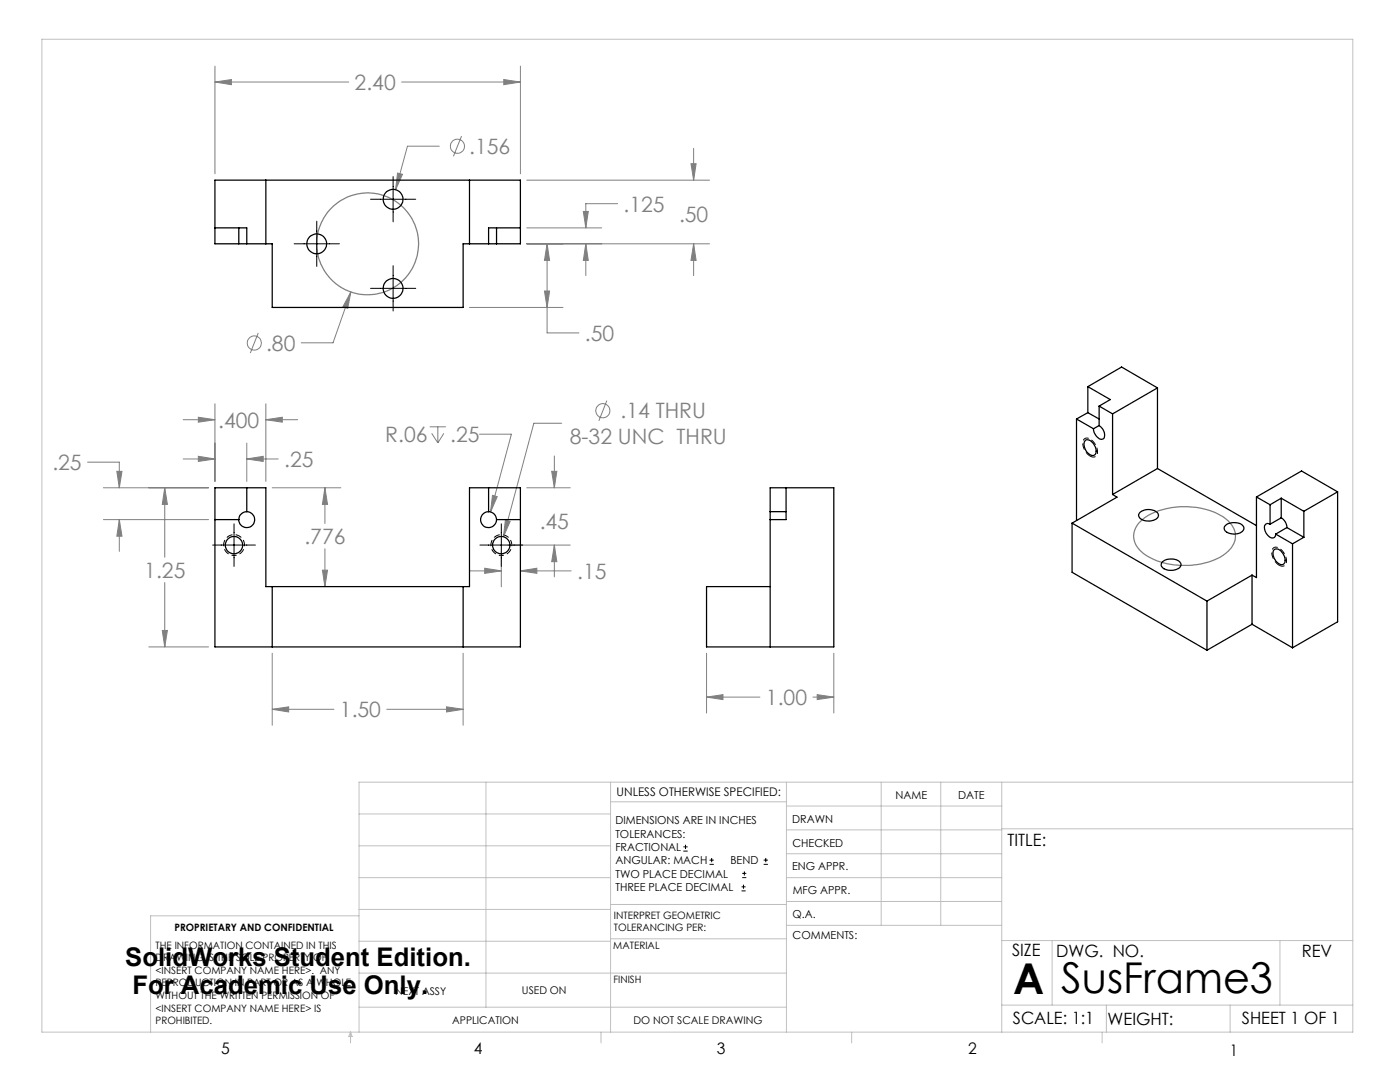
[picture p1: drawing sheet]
<svg xmlns="http://www.w3.org/2000/svg" width="279mm" height="216mm" viewBox="0 0 279 216" stroke-linecap="round" stroke-linejoin="round" font-family="sans-serif">
<g fill="none" stroke="#808080" stroke-width=".2">
<path d="M42.9 16.4l3.3-.5v1zM42.9 13.2v21.5M42.9 16.4h26.7M80.2 16.4h23.7M100.5 15.9l3.4 .5-3.4 .5zM103.9 13.2v21.5M79.3 34.5l1 .3-1.3 3.1zM87.7 29.2h-6.4l-2.3 8.7M92.1 27.2l-1.6 4M105.1 35.9h36.5M137.9 32.7h1l-.5 3.2zM138.4 29.6v6.3"/>
<path d="M70 58.2l-.6 3.3-1-.3zM70 58.2l-3.5 10.2h-6.4M105.1 48.6h36.5M105.1 45.5h15M108.7 58.1h1l-.5 3.2zM109.2 48.6l.5 3.4h-1zM109.2 48.6v17.8h6.3M116.4 42.2h1l-.5 3.3zM116.9 48.6l.5 3.4h-1zM116.9 48.6v6.4M123.3 40.6h-6.4v4.9M138.4 48.6l.5 3.4h-1z"/>
<path d="M138.4 48.6v6.4M51.5 66.4l-1.5 4M93.7 61.3h18.7M121.1 79.9l-1.6 4.1M17.5 92.2h6.3v5.1M20.6 97.3h21M23.3 94.1h1l-.5 3.2zM32.9 97.3l.5 3.3h-1zM32.9 97.3v13.9M36.5 83.7h6.4M36.5 91.6h6.4M39.6 83.3l3.3 .4-3.3 .5z"/>
<path d="M39.6 91.1l3.3 .5-3.3 .5zM42.9 80.6v15.5M49.2 91.6l3.3-.5v1zM49.2 88.4v7.7M49.2 91.6h6.3M53.1 83.7l3.2-.4v.9zM53.1 80.6v15.5M53.1 83.7h6.3M54.3 97.3h13.7M64.8 97.3l.6 3.3h-1.1zM64.8 97.3v7.2M85.8 85.2h3.2"/>
<path d="M86.1 86.5l1.3 1.9M87.4 85.2v3.2M88.6 86.5l-1.2 1.9M95.7 86.6h6.4l-4.2 15.6M98.3 98.8l.9 .3-1.3 3.1zM105.1 97.3h8.7M110.1 94.1h1l-.5 3.2zM110.6 91v6.3M112.1 84.5h-5.6l-6 22.6M20.6 103.7h21M23.8 103.7l.5 3.3h-1zM23.8 103.7v6.3"/>
<path d="M32.9 116.2v12.9M64.3 113.8h1.1l-.6 3.3zM64.8 109.5v7.6M93.7 113.9h6.3M96.7 113.4l3.3 .5-3.3 .5zM100 110v7.1M100.9 103.8l.9 .2-1.3 3.1zM101.3 108.8h12.5M103.9 113.9l3.2-.5v1zM103.9 113.9h10.1M110.6 108.8l.5 3.3h-1zM110.6 108.8v6.3"/>
<path d="M29.7 129.1h11.9M32.4 125.8h1l-.5 3.3zM54.3 130.4v14.3M92.4 130.4v14.3M141 139.1l3.3-.5v1zM141 130.4v11.9M141 139.1h10.7M162.2 139.1h4.2M163.1 138.6l3.3 .5-3.3 .5zM166.4 130.4v11.9M54.3 141.5l3.3-.5v1.1zM54.3 141.5h12.3"/>
<path d="M77.2 141.5h15.2M89.1 141l3.3 .5-3.3 .6z"/>
<circle cx="91.3" cy="29.2" r="1.41"/>
<circle cx="50.8" cy="68.4" r="1.41"/>
<circle cx="120.3" cy="82" r="1.4"/>
</g>
<g fill="none" stroke="#000" stroke-width=".2">
<path d="M73.9 39.8h9.1M78.5 35.2v9.1M58.7 48.6h9M63.2 44.1v9.1M73.9 57.5h9.1M78.5 53v9.1M42.4 108.8h8.6M46.7 104.5v8.5M95.8 108.8h8.5M100 104.5v8.5M136.4 169.8h.8M136.4 169h.8"/>
<path d="M136.8 168.6v.8M141.6 172.5h.9M141.6 171.6h.9M142 171.2v.8M148 177.8h.8M148 177h.8M148.1 175.1h.8M148.1 174.3h.8M148.4 176.5v.8M148.6 173.9v.8M152.4 172.5h.8M152.4 171.6h.8"/>
<path d="M152.8 171.2v.8"/>
</g>
<g fill="none" stroke="#808080" stroke-width=".25">
<path d="M227.3 104.3a12.8 12.8 0 0 1 10.1-3.2 11.1 11.1 0 0 1 8.3 3.6 3.9 3.9 0 0 1-1 5.7 14.9 14.9 0 0 1-11.7 2.1 9.4 9.4 0 0 1-6.3-3.8 3.8 3.8 0 0 1 .6-4.4z"/>
<circle cx="73.4" cy="48.7" r="10.2"/>
</g>
<path d="M46.7 110.8a2.08 2.08 0 0 1-1.8-3 2.08 2.08 0 0 1 3.5-.2 2.08 2.08 0 0 1-1.5 3.2h-.2M100.1 110.8a2.08 2.08 0 0 1-1.9-3 2.08 2.08 0 0 1 3.6-.2 2.08 2.08 0 0 1-1.5 3.2h-.2" fill="none" stroke="#000" stroke-width=".2" stroke-dasharray="1.3 .6" stroke-dashoffset=".8" stroke-linecap="butt"/>
<path d="M217.6 91a2.73 2.73 0 0 1-1.3-3.3 1.41 1.41 0 0 1 2.1 .7 2.04 2.04 0 0 1 .2 2.7l-.5 .1-.5-.2M255.3 112.8a2.73 2.73 0 0 1-1.2-3.4 1.41 1.41 0 0 1 2 .7 2.04 2.04 0 0 1 .2 2.8l-.5 .1-.5-.2" fill="none" stroke="#000" stroke-width=".2" stroke-dasharray="1.3 .6" stroke-dashoffset=".1" stroke-linecap="butt"/>
<g fill="none" stroke="#c0c0c0" stroke-width=".2">
<path d="M8.4 7.8h261.6v198.2h-261.6zM97 156.1v44.9M121.8 156.1v49.9M121.8 160h35.2M157 156.1v49.9M175.9 156.1v28.5M187.7 156.1v28.5M199.9 156.1v49.9M270 156.1h-198.4v49.9M71.6 175.1h50.2M71.6 168.8h50.2M71.6 162.4h50.2"/>
<path d="M157 170.4h42.9M157 165.6h42.9M157 160.8h42.9M157 175.1h42.9M157 179.9h42.9M199.9 165.4h70.1M71.6 194.2h85.4M71.6 187.8h50.2M71.6 181.5h50.2M71.6 182.7h-41.5v23.3M121.8 187.3h35.2M121.8 180.5h35.2"/>
<path d="M157 184.6h42.9M199.9 187.7h70.1M210 187.7v12.9M255.4 187.7v12.9M70 206v2.1M70 206l.3 .8h-.7zM71.6 201h85.4M119.9 206v2.1M170 206v2.1M199.9 200.6h70.1M220 206v2.1M220.8 200.6v5.4"/>
<path d="M245.5 200.6v5.4"/>
</g>
<path d="M100.5 15.9l3.4 .5-3.4 .5zM42.9 16.4l3.3-.5v1zM138.4 48.6l.5 3.4h-1zM137.9 32.7h1l-.5 3.2zM116.4 42.2h1l-.5 3.3zM116.9 48.6l.5 3.4h-1zM108.7 58.1h1l-.5 3.2zM109.2 48.6l.5 3.4h-1zM70 58.2l-1.6 3 1 .3zM79.3 34.5l-.3 3.4 1.3-3.1zM32.4 125.8h1l-.5 3.3zM32.9 97.3l.5 3.3h-1zM100.9 103.8l-.4 3.3 1.3-3.1zM64.8 97.3l.6 3.3h-1.1zM64.3 113.8h1.1l-.6 3.3zM23.3 94.1h1l-.5 3.2zM23.8 103.7l.5 3.3h-1zM96.7 113.4l3.3 .5-3.3 .5zM103.9 113.9l3.2-.5v1zM110.1 94.1h1l-.5 3.2zM110.6 108.8l.5 3.3h-1zM39.6 83.3l3.3 .4-3.3 .5zM53.1 83.7l3.2-.4v.9zM39.6 91.1l3.3 .5-3.3 .5zM49.2 91.6l3.3-.5v1zM98.3 98.8l-.4 3.4 1.3-3.1zM54.3 141.5l3.3-.5v1.1zM89.1 141l3.3 .5-3.3 .6zM141 139.1l3.3-.5v1zM163.1 138.6l3.3 .5-3.3 .5z" fill="#808080"/>
<g fill="none" stroke="#000" stroke-width=".25">
<path d="M53.1 35.9v12.7M93.7 35.9v12.7M42.9 45.5h6.3v3.1M47.7 48.6h1.5M47.7 48.6h-4.8v-12.7h61v12.7h-4.8M47.7 45.5v3.1M49.2 48.6h5.1v12.7h38.1v-12.7h5.1M97.5 48.6h1.6M99.1 45.5v3.1M103.9 45.5h-6.4v3.1M217.1 77.2l4.5 2.5-2.2 1.3M217.1 77.2l6.7-4 7.2 4.2"/>
<path d="M217.1 77.2v5.1M231 77.4l-9 5.2M231 77.4v16.1M42.9 97.3h10.2v19.8h40.6v-19.8h10.2v31.8h-61zM49.2 97.3v4.8M97.5 97.3v4.8M156.9 97.3v6.4h-3.2M214.8 83.6v20.3M214.8 83.6l3.4 1.9M216.6 87.9a1.48 1.48 0 0 1 1.9 1.1 1.39 1.39 0 0 1-.2 1.8 2.11 2.11 0 0 1-1.9-2.4zM217.1 82.3l2.3 1.3M217.1 82.3l-2.3 1.3"/>
<path d="M219.4 84.9a2.08 2.08 0 0 1 .9 2.6 1.11 1.11 0 0 1-1.6-.7l-.3-.5-.2-.8M219.4 81v3.9M219.4 81l2.6 1.6M219.4 84.9l-1.2 .6M222 98.7l.9 .5-8.9 5.2M222 82.6v16.1M231 93.5l-9 5.2M231 93.5l19.8 11.4M250.8 99.2l2.7 1.5M250.8 99.2v16.1l-.9-.5M255.7 99.4l4.5 2.6M255.7 99.4l-2.2 1.3"/>
<path d="M255.7 99.4v3.9M266.9 98.1l-6.7 3.9M266.9 98.1v26l-8.9 5.2M266.9 98.1l-7.1-4.1-9 5.2M42.9 103.7h4.8M49.2 102.1a1.59 1.59 0 0 1 1.6 1.6 1.59 1.59 0 0 1-1.5 1.6 1.59 1.59 0 0 1-1.6-1.6M49.2 102.1a1.63 1.63 0 0 0-1.5 1.6M54.3 117.1v12M92.4 117.1v12M97.5 102.1a1.59 1.59 0 0 0-1.6 1.6 1.59 1.59 0 0 0 1.6 1.6 1.59 1.59 0 0 0 1.6-1.6M97.5 102.1a1.63 1.63 0 0 1 1.6 1.6M99.1 103.7h4.8"/>
<path d="M153.7 102.1v1.6M153.7 102.1v-4.8h12.7v31.8h-25.4v-12h12.7M153.7 103.7v25.4M153.7 102.1h3.2M214 104.4l26.9 15.5M214 104.4v9.8l26.9 15.6M227.5 102.3a2.61 2.61 0 0 1 3.6 .3 1.33 1.33 0 0 1-1.5 1.4 2.03 2.03 0 0 1-2.4-1.2zM232 112.1a2.71 2.71 0 0 1 3.7 .3 1.18 1.18 0 0 1-1.3 1.3 2.3 2.3 0 0 1-2.7-.9zM240.9 119.9v9.9M244.7 104.7a2.7 2.7 0 0 1 3.5 .5 1.34 1.34 0 0 1-1.6 1.3 2.13 2.13 0 0 1-2.3-.9l.1-.6zM249.9 114.8v9.8M249.9 114.8l-9 5.1"/>
<path d="M253.5 104.6a.75 .75 0 0 0-1 .1 .75 .75 0 0 0-.1 .9 1.96 1.96 0 0 0 1.7 1.7l.3-.2 .2-.5M253.5 100.7v3.9M254.3 109.6a1.75 1.75 0 0 1 2.1 1.7 .92 .92 0 0 1-.7 1.4 2.21 2.21 0 0 1-1.4-3.1zM254.6 106.6l3.4 1.9M255.7 103.3a2.29 2.29 0 0 1 1.1 2M255.7 103.3l-2.2 1.3M256.8 105.3l3.4 1.9M256.8 105.3l-2.2 1.3M258 108.5v20.8M260.2 107.2l-2.2 1.3M260.2 102v5.2M249.9 124.6l8.1 4.7"/>
<path d="M249.9 124.6l-9 5.2"/>
<circle cx="78.4" cy="39.8" r="1.98"/>
<circle cx="63.2" cy="48.6" r="1.98"/>
<circle cx="78.4" cy="57.5" r="1.98"/>
<circle cx="46.7" cy="108.8" r="1.74"/>
<circle cx="100" cy="108.8" r="1.74"/>
</g>
<g font-size="8.5">
<text x="202.2" y="198.3">A</text>
<text x="211.8" y="198.1">SusFrame3</text>
</g>
<g font-size="5.1">
<text x="25" y="192.7">SolidWorks Student Edition.</text>
<text x="26.4" y="198.3">For Academic Use Only.</text>
</g>
<g font-size="4.2" fill="#808080">
<text x="70.8" y="18">2.40</text>
<text x="93.6" y="30.7">.156</text>
<text x="124.5" y="42.2">.125</text>
<text x="135.5" y="44.2">.50</text>
<text x="53.1" y="70">.80</text>
<text x="116.7" y="68">.50</text>
<text x="123.8" y="83.5">.14 THRU</text>
<text x="43.6" y="85.3">.400</text>
<text x="76.9" y="88.2">R.06</text>
<text x="89.9" y="88.2">.25</text>
<text x="113.7" y="88.6">8-32 UNC THRU</text>
<text x="10.4" y="93.8">.25</text>
<text x="56.7" y="93.2">.25</text>
<text x="107.7" y="105.6">.45</text>
<text x="60.8" y="108.5">.776</text>
<text x="28.8" y="115.3">1.25</text>
<text x="115.2" y="115.5">.15</text>
<text x="67.8" y="143.1">1.50</text>
<text x="152.9" y="140.7">1.00</text>
</g>
<g font-size="3.4">
<text x="201.1" y="168.8">TITLE:</text>
<text x="202" y="190.8">SIZE</text>
<text x="210.8" y="190.9">DWG. NO.</text>
<text x="259.8" y="191">REV</text>
<text x="202.1" y="204.4">SCALE: 1:1</text>
<text x="221" y="204.5">WEIGHT:</text>
<text x="247.8" y="204.4">SHEET 1 OF 1</text>
</g>
<g font-size="3.2">
<text x="44.2" y="210.4">5</text>
<text x="94.6" y="210.3">4</text>
<text x="143.1" y="210.4">3</text>
<text x="193.2" y="210.3">2</text>
<text x="245.4" y="210.6">1</text>
</g>
<text font-size="2.4" x="123.1" y="158.9">UNLESS OTHERWISE SPECIFIED:</text>
<g font-size="2.2">
<text x="178.7" y="159.4">NAME</text>
<text x="191.2" y="159.4">DATE</text>
<text x="122.8" y="164.5">DIMENSIONS ARE IN INCHES</text>
<text x="122.8" y="167.1">TOLERANCES:</text>
<text x="158.1" y="164.2">DRAWN</text>
<text x="122.8" y="169.8">FRACTIONAL</text>
<text x="122.8" y="172.5">ANGULAR: MACH</text>
<text x="145.8" y="172.5">BEND</text>
<text x="158.1" y="173.7">ENG APPR.</text>
<text x="158.2" y="169.1">CHECKED</text>
<text x="122.8" y="175.1">TWO PLACE DECIMAL</text>
<text x="122.8" y="177.8">THREE PLACE DECIMAL</text>
<text x="158.2" y="178.4">MFG APPR.</text>
<text x="158.2" y="183.2">Q.A.</text>
<text x="158.2" y="187.4">COMMENTS:</text>
</g>
<g font-size="2.1">
<text x="78.8" y="198.5">NEXT ASSY</text>
<text x="104.2" y="198.4">USED ON</text>
<text x="90.2" y="204.3">APPLICATION</text>
<text x="126.4" y="204.3">DO NOT SCALE DRAWING</text>
</g>
<g font-size="2">
<text x="34.8" y="185.7">PROPRIETARY AND CONFIDENTIAL</text>
<text x="122.5" y="183.3">INTERPRET GEOMETRIC</text>
<text x="122.5" y="185.9">TOLERANCING PER:</text>
<text x="31.1" y="189.3">THE INFORMATION CONTAINED IN THIS</text>
<text x="31.1" y="191.8">DRAWING IS THE SOLE PROPERTY OF</text>
<text x="122.4" y="189.4">MATERIAL</text>
<text x="31.1" y="194.3">&lt;INSERT COMPANY NAME HERE&gt;. ANY</text>
<text x="31.1" y="196.8">REPRODUCTION IN PART OR AS A WHOLE</text>
<text x="122.4" y="196.2">FINISH</text>
<text x="31.1" y="199.4">WITHOUT THE WRITTEN PERMISSION OF</text>
<text x="31.1" y="201.9">&lt;INSERT COMPANY NAME HERE&gt; IS</text>
<text x="31.1" y="204.4">PROHIBITED.</text>
</g>
</svg>
